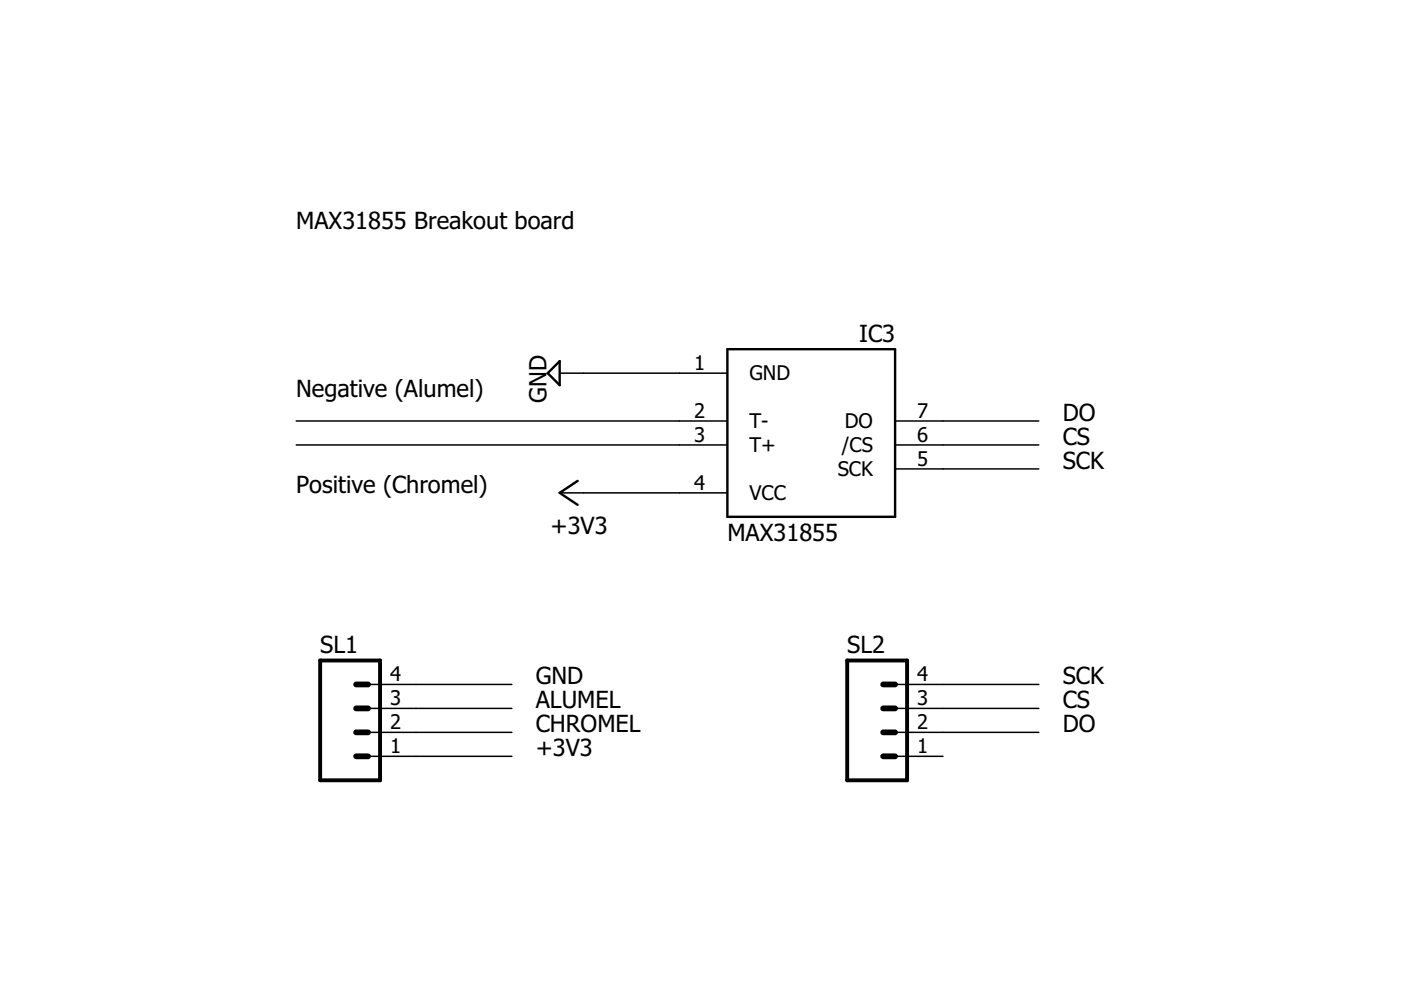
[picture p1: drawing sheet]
<?xml version="1.0" encoding="utf-8"?>
<!DOCTYPE eagle SYSTEM "eagle.dtd">
<eagle version="7.6.0">
<drawing>
<settings>
<setting alwaysvectorfont="no"/>
<setting verticaltext="up"/>
</settings>
<grid distance="0.1" unitdist="inch" unit="inch" style="lines" multiple="1" display="yes" altdistance="0.01" altunitdist="inch" altunit="inch"/>
<schematic xreflabel="%F%N/%S.%C%R" xrefpart="/%S.%C%R">
<libraries>
<library name="supply1">
<symbols>
<symbol name="+3V3">
<wire x1="1.27" y1="-1.905" x2="0" y2="0" width="0.254" layer="94"/>
<wire x1="0" y1="0" x2="-1.27" y2="-1.905" width="0.254" layer="94"/>
<text x="-2.54" y="-5.08" size="1.778" layer="96" rot="R90">&gt;VALUE</text>
<pin name="+3V3" x="0" y="-2.54" visible="off" length="short" direction="sup" rot="R90"/>
</symbol>
</symbols>
<devicesets>
<deviceset name="+3V3" prefix="+3V3">
<gates>
<gate name="G$1" symbol="+3V3" x="0" y="0"/>
</gates>
<devices>
<device name="">
<technologies>
<technology name=""/>
</technologies>
</device>
</devices>
</deviceset>
</devicesets>
</library>
<library name="adafruit">
<symbols>
<symbol name="MAX6675">
<wire x1="-7.62" y1="5.08" x2="10.16" y2="5.08" width="0.254" layer="94"/>
<wire x1="10.16" y1="5.08" x2="10.16" y2="-12.7" width="0.254" layer="94"/>
<wire x1="10.16" y1="-12.7" x2="-7.62" y2="-12.7" width="0.254" layer="94"/>
<wire x1="-7.62" y1="-12.7" x2="-7.62" y2="5.08" width="0.254" layer="94"/>
<text x="-7.62" y="-15.24" size="1.778" layer="96">&gt;VALUE</text>
<text x="10.16" y="7.62" size="1.778" layer="95" rot="R180">&gt;NAME</text>
<pin name="GND" x="-12.7" y="2.54" length="middle" direction="pwr"/>
<pin name="T-" x="-12.7" y="-2.54" length="middle" direction="in"/>
<pin name="T+" x="-12.7" y="-5.08" length="middle" direction="in"/>
<pin name="VCC" x="-12.7" y="-10.16" length="middle" direction="pwr"/>
<pin name="SCK" x="15.24" y="-7.62" length="middle" direction="in" rot="R180"/>
<pin name="/CS" x="15.24" y="-5.08" length="middle" direction="in" rot="R180"/>
<pin name="DO" x="15.24" y="-2.54" length="middle" direction="out" rot="R180"/>
</symbol>
</symbols>
<devicesets>
<deviceset name="MAX6675" prefix="IC">
<gates>
<gate name="G$1" symbol="MAX6675" x="0" y="2.54"/>
</gates>
<devices>
<device name="" package="SO08">
<connects>
<connect gate="G$1" pin="/CS" pad="6"/>
<connect gate="G$1" pin="DO" pad="7"/>
<connect gate="G$1" pin="GND" pad="1"/>
<connect gate="G$1" pin="SCK" pad="5"/>
<connect gate="G$1" pin="T+" pad="3"/>
<connect gate="G$1" pin="T-" pad="2"/>
<connect gate="G$1" pin="VCC" pad="4"/>
</connects>
<technologies>
<technology name=""/>
</technologies>
</device>
</devices>
</deviceset>
</devicesets>
</library>
<library name="supply2">
<symbols>
<symbol name="GND">
<wire x1="-1.27" y1="0" x2="1.27" y2="0" width="0.254" layer="94"/>
<wire x1="1.27" y1="0" x2="0" y2="-1.27" width="0.254" layer="94"/>
<wire x1="0" y1="-1.27" x2="-1.27" y2="0" width="0.254" layer="94"/>
<text x="-1.905" y="-3.175" size="1.778" layer="96">&gt;VALUE</text>
<pin name="GND" x="0" y="2.54" visible="off" length="short" direction="sup" rot="R270"/>
</symbol>
</symbols>
<devicesets>
<deviceset name="GND" prefix="SUPPLY">
<gates>
<gate name="GND" symbol="GND" x="0" y="0"/>
</gates>
<devices>
<device name="">
<technologies>
<technology name=""/>
</technologies>
</device>
</devices>
</deviceset>
</devicesets>
</library>
<library name="con-amp-quick">
<symbols>
<symbol name="M04">
<wire x1="1.27" y1="-5.08" x2="-5.08" y2="-5.08" width="0.4064" layer="94"/>
<wire x1="-1.27" y1="2.54" x2="0" y2="2.54" width="0.6096" layer="94"/>
<wire x1="-1.27" y1="0" x2="0" y2="0" width="0.6096" layer="94"/>
<wire x1="-1.27" y1="-2.54" x2="0" y2="-2.54" width="0.6096" layer="94"/>
<wire x1="-5.08" y1="7.62" x2="-5.08" y2="-5.08" width="0.4064" layer="94"/>
<wire x1="1.27" y1="-5.08" x2="1.27" y2="7.62" width="0.4064" layer="94"/>
<wire x1="-5.08" y1="7.62" x2="1.27" y2="7.62" width="0.4064" layer="94"/>
<wire x1="-1.27" y1="5.08" x2="0" y2="5.08" width="0.6096" layer="94"/>
<text x="-5.08" y="-7.62" size="1.778" layer="96">&gt;VALUE</text>
<text x="-5.08" y="8.382" size="1.778" layer="95">&gt;NAME</text>
<pin name="1" x="5.08" y="-2.54" visible="pad" length="middle" direction="pas" swaplevel="1" rot="R180"/>
<pin name="2" x="5.08" y="0" visible="pad" length="middle" direction="pas" swaplevel="1" rot="R180"/>
<pin name="3" x="5.08" y="2.54" visible="pad" length="middle" direction="pas" swaplevel="1" rot="R180"/>
<pin name="4" x="5.08" y="5.08" visible="pad" length="middle" direction="pas" swaplevel="1" rot="R180"/>
</symbol>
</symbols>
<devicesets>
<deviceset name="M04" prefix="SL" uservalue="yes">
<gates>
<gate name="G$1" symbol="M04" x="-2.54" y="0"/>
</gates>
<devices>
<device name="" package="04P">
<connects>
<connect gate="G$1" pin="1" pad="1"/>
<connect gate="G$1" pin="2" pad="2"/>
<connect gate="G$1" pin="3" pad="3"/>
<connect gate="G$1" pin="4" pad="4"/>
</connects>
<technologies>
<technology name="">
<attribute name="MF" value="" constant="no"/>
<attribute name="MPN" value="" constant="no"/>
<attribute name="OC_FARNELL" value="unknown" constant="no"/>
<attribute name="OC_NEWARK" value="unknown" constant="no"/>
</technology>
</technologies>
</device>
</devices>
</deviceset>
</devicesets>
</library>
</libraries>
<attributes>
</attributes>
<variantdefs>
</variantdefs>
<classes>
<class number="0" name="default" width="0.1524" drill="0">
<clearance class="0" value="0.1524"/>
</class>
<class number="1" name="Power" width="1.016" drill="0.6096">
<clearance class="1" value="0.6096"/>
</class>
</classes>
<parts>
<part name="IC3" library="adafruit" deviceset="MAX6675" device="" value=""/>
<part name="+3V5" library="supply1" deviceset="+3V3" device=""/>
<part name="SUPPLY1" library="supply2" deviceset="GND" device=""/>
<part name="SL1" library="con-amp-quick" deviceset="M04" device=""/>
<part name="SL2" library="con-amp-quick" deviceset="M04" device=""/>
</parts>
<sheets>
<sheet>
<plain>
<text x="165.1" y="60.96" size="1.778" layer="97">SCK</text>
<text x="165.1" y="63.5" size="1.778" layer="97">CS</text>
<text x="165.1" y="66.04" size="1.778" layer="97">DO</text>
<text x="83.82" y="58.42" size="1.778" layer="97">Positive (Chromel)</text>
<text x="83.82" y="68.58" size="1.778" layer="97">Negative (Alumel)</text>
<text x="129.54" y="53.34" size="1.778" layer="97">MAX31855</text>
<text x="83.82" y="86.36" size="1.778" layer="97">MAX31855 Breakout board</text>
</plain>
<instances>
<instance part="IC3" gate="G$1" x="137.16" y="68.58"/>
<instance part="+3V5" gate="G$1" x="111.76" y="58.42" rot="R90"/>
<instance part="SUPPLY1" gate="GND" x="111.76" y="71.12" rot="R270"/>
<instance part="SL1" gate="G$1" x="91.44" y="33.02"/>
<instance part="SL2" gate="G$1" x="147.32" y="33.02"/>
</instances>
<busses>
</busses>
<nets>
<net name="GND" class="1">
<segment>
<pinref part="IC3" gate="G$1" pin="GND"/>
<wire x1="114.3" y1="71.12" x2="124.46" y2="71.12" width="0.1524" layer="91"/>
<pinref part="SUPPLY1" gate="GND" pin="GND"/>
</segment>
<segment>
<pinref part="SL1" gate="G$1" pin="4"/>
<wire x1="96.52" y1="38.1" x2="106.68" y2="38.1" width="0.1524" layer="91"/>
<label x="109.22" y="38.1" size="1.778" layer="95"/>
</segment>
</net>
<net name="SCK" class="0">
<segment>
<wire x1="162.56" y1="60.96" x2="152.4" y2="60.96" width="0.1524" layer="91"/>
<pinref part="IC3" gate="G$1" pin="SCK"/>
</segment>
<segment>
<pinref part="SL2" gate="G$1" pin="4"/>
<wire x1="152.4" y1="38.1" x2="162.56" y2="38.1" width="0.1524" layer="91"/>
<label x="165.1" y="38.1" size="1.778" layer="95"/>
</segment>
</net>
<net name="CS" class="0">
<segment>
<wire x1="162.56" y1="63.5" x2="152.4" y2="63.5" width="0.1524" layer="91"/>
<pinref part="IC3" gate="G$1" pin="/CS"/>
</segment>
<segment>
<pinref part="SL2" gate="G$1" pin="3"/>
<wire x1="152.4" y1="35.56" x2="162.56" y2="35.56" width="0.1524" layer="91"/>
<label x="165.1" y="35.56" size="1.778" layer="95"/>
</segment>
</net>
<net name="DO" class="0">
<segment>
<wire x1="162.56" y1="66.04" x2="152.4" y2="66.04" width="0.1524" layer="91"/>
<pinref part="IC3" gate="G$1" pin="DO"/>
</segment>
<segment>
<pinref part="SL2" gate="G$1" pin="2"/>
<wire x1="152.4" y1="33.02" x2="162.56" y2="33.02" width="0.1524" layer="91"/>
<label x="165.1" y="33.02" size="1.778" layer="95"/>
</segment>
</net>
<net name="+3V3" class="0">
<segment>
<pinref part="IC3" gate="G$1" pin="VCC"/>
<pinref part="+3V5" gate="G$1" pin="+3V3"/>
<wire x1="114.3" y1="58.42" x2="124.46" y2="58.42" width="0.1524" layer="91"/>
</segment>
<segment>
<pinref part="SL1" gate="G$1" pin="1"/>
<wire x1="96.52" y1="30.48" x2="106.68" y2="30.48" width="0.1524" layer="91"/>
<label x="109.22" y="30.48" size="1.778" layer="95"/>
</segment>
</net>
<net name="ALUMEL" class="0">
<segment>
<pinref part="IC3" gate="G$1" pin="T-"/>
<wire x1="124.46" y1="66.04" x2="83.82" y2="66.04" width="0.1524" layer="91"/>
</segment>
<segment>
<pinref part="SL1" gate="G$1" pin="3"/>
<wire x1="96.52" y1="35.56" x2="106.68" y2="35.56" width="0.1524" layer="91"/>
<label x="109.22" y="35.56" size="1.778" layer="95"/>
</segment>
</net>
<net name="CHROMEL" class="0">
<segment>
<pinref part="IC3" gate="G$1" pin="T+"/>
<wire x1="124.46" y1="63.5" x2="83.82" y2="63.5" width="0.1524" layer="91"/>
</segment>
<segment>
<pinref part="SL1" gate="G$1" pin="2"/>
<wire x1="96.52" y1="33.02" x2="106.68" y2="33.02" width="0.1524" layer="91"/>
<label x="109.22" y="33.02" size="1.778" layer="95"/>
</segment>
</net>
</nets>
</sheet>
</sheets>
</schematic>
</drawing>
</eagle>
